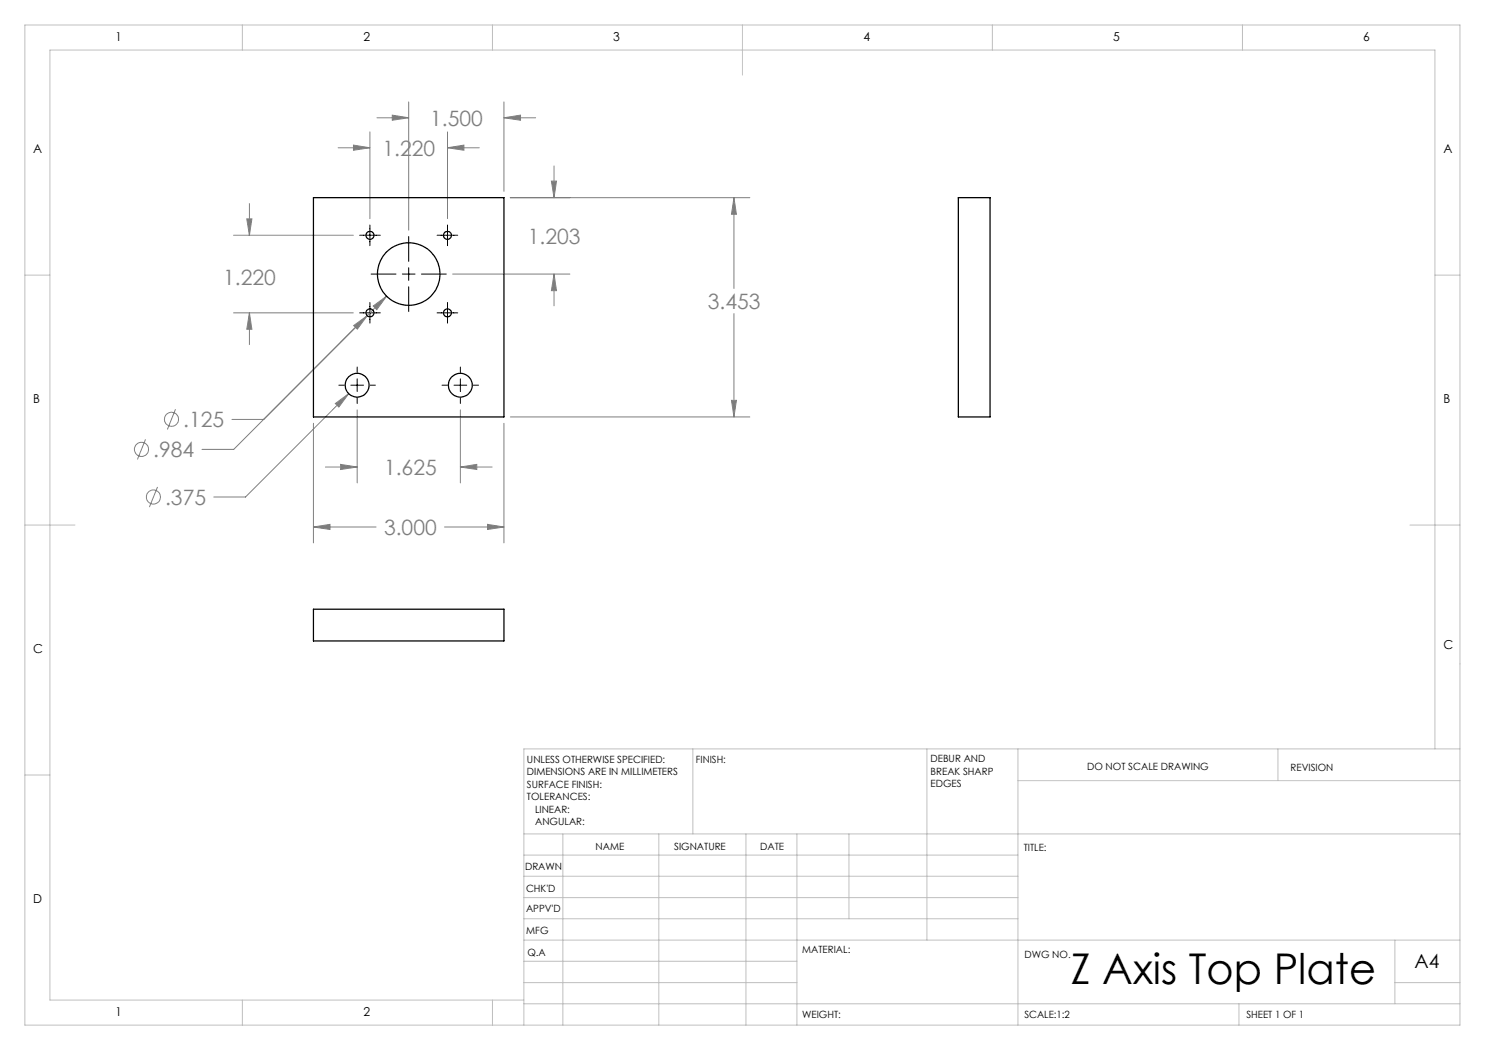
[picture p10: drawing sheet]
<svg xmlns="http://www.w3.org/2000/svg" width="297mm" height="210mm" viewBox="0 0 297 210" stroke-linecap="round" stroke-linejoin="round" font-family="sans-serif">
<g fill="none" stroke="#808080" stroke-width=".2">
<path d="M67.6 29.6h6.4M70.7 29l3.3 .6-3.3 .4zM74 26.4v17.3M75.4 23.6h6.3M78.5 23l3.2 .6-3.2 .5zM81.7 20.4v25.6M89.5 29.6l3.3-.6v1zM89.5 26.4v17.3M89.5 29.6h6.3M100.8 23.6l3.3-.6v1.1zM100.8 20.4v17.9M100.8 23.6h6.3"/>
<path d="M102.1 39.5h47.9M110.3 36.2h1l-.5 3.3zM110.8 33.2v6.3M146.8 39.5l.5 3.4h-1zM146.8 39.5v18.2M46.7 47.1h24M49.4 43.8h1l-.5 3.3zM49.9 40.7v6.4M77.3 59.2l-30.6 30.7h-6.3M90.5 54.8h23.5M110.8 54.8l.5 3.3h-1zM110.8 54.8v6.4"/>
<path d="M46.7 62.6h24M49.9 62.6l.5 3.3h-1zM49.9 62.6v6.3M69.7 78.7l-20.6 20.7h-6.3M70.7 65.1l2.7-2-1.9 2.7zM74.6 61.2l2.7-2-1.9 2.7zM146.8 62.7v20.7M29.1 87.9l-1.6 4M31.5 97.4l-1.6 4M35.1 81.8l-1.6 4.1M46.4 83.9h6.3M62.7 84.7v23.9"/>
<path d="M65.1 93.4h6.3M67.1 80.7l2.6-2-1.9 2.7zM68.1 92.9l3.3 .5-3.3 .5zM71.4 82v14.6M92.1 93.4l3.3-.5v1zM92.1 82v14.6M92.1 93.4h6.3M100.8 84.7v23.9M102.1 83.4h47.9M146.3 80.1h1l-.5 3.3zM62.7 105.4l3.3-.5v1zM62.7 105.4h12.5"/>
<path d="M88.9 105.4h11.9M97.5 104.9l3.3 .5-3.3 .5z"/>
<circle cx="28.3" cy="89.9" r="1.42"/>
<circle cx="30.7" cy="99.4" r="1.41"/>
<circle cx="34.3" cy="83.9" r="1.4"/>
</g>
<g fill="none" stroke="#000" stroke-width=".2">
<path d="M71.9 47.1h4.2M74 45v4.1M74.2 54.8h5M80.5 54.8h2.5M81.7 47.3v5M81.7 53.5v2.6M81.7 57.4v4.9M84.3 54.8h5M87.4 47.1h4.1M89.5 45v4.1M67.8 77h1.1M70.2 77h2.5"/>
<path d="M71.4 73.4v1.1M71.4 75.8v2.5M71.4 79.6v1.1M71.9 62.6h4.2M74 77h1.1M74 60.5v4.1M87.4 62.6h4.1M88.4 77h1.1M89.5 60.5v4.1M90.8 77h2.5M92.1 73.4v1.1M92.1 75.8v2.5"/>
<path d="M92.1 79.6v1.1M94.6 77h1.1"/>
</g>
<g fill="none" stroke="#c0c0c0" stroke-width=".2">
<path d="M5 5h287v200h-287zM48.5 5v5M98.5 5v5M148.5 5v10M198.5 5v5M248.5 5v5M5 55h5M287 55h5M5 105h10M282 105h10M5 155h5M138.6 149.8v17"/>
<path d="M185.4 149.8v38.2M203.6 149.8v55.2M203.6 156.1h88.4M255.6 149.8v6.3M287 149.8v-139.8h-277v190h94.8M292 149.8h-187.2v55.2M104.8 166.8h187.2M104.8 179.5h98.8M104.8 175.3h98.8M104.8 171h98.8M112.6 166.8v38.2M131.8 166.8v38.2"/>
<path d="M149.2 166.8v38.2M159.4 166.8v38.2M169.8 166.8v17M104.8 183.8h98.8M104.8 196.5h54.6M104.8 192.3h54.6M104.8 188h187.2M279 196.5h13M279 188v12.8M48.5 200v5M98.5 200v5M104.8 200.8h187.2"/>
<path d="M247.8 200.8v4.2"/>
</g>
<path d="M146.8 39.5l.5 3.4h-1zM146.3 80.1h1l-.5 3.3zM97.5 104.9l3.3 .5-3.3 .5zM62.7 105.4l3.3-.5v1zM68.1 92.9l3.3 .5-3.3 .5zM92.1 93.4l3.3-.5v1zM67.1 80.7l.7 .7 1.9-2.7zM74.6 61.2l.8 .7 1.9-2.7zM70.7 65.1l.8 .7 1.9-2.7zM49.4 43.8h1l-.5 3.3zM49.9 62.6l.5 3.3h-1zM70.7 29l3.3 .6-3.3 .4zM89.5 29.6l3.3-.6v1zM78.5 23l3.2 .6-3.2 .5zM100.8 23.6l3.3-.6v1.1zM110.8 54.8l.5 3.3h-1zM110.3 36.2h1l-.5 3.3z" fill="#808080"/>
<g fill="none" stroke="#000" stroke-width=".25">
<path d="M62.7 39.5h38.1v43.9h-38.1zM191.7 39.5h6.3v43.9h-6.3zM62.7 121.8h38.1v6.4h-38.1z"/>
<circle cx="74" cy="47.1" r=".8"/>
<circle cx="81.8" cy="54.8" r="6.3"/>
<circle cx="89.5" cy="47.1" r=".8"/>
<circle cx="71.4" cy="77.1" r="2.38"/>
<circle cx="74" cy="62.6" r=".8"/>
<circle cx="89.5" cy="62.6" r=".8"/>
<circle cx="92.1" cy="77.1" r="2.38"/>
</g>
<text font-size="8.5" x="214.2" y="196.7">Z Axis Top Plate</text>
<g font-size="4.2" fill="#808080">
<text x="86" y="25.1">1.500</text>
<text x="76.5" y="31.1">1.220</text>
<text x="105.6" y="48.8">1.203</text>
<text x="44.6" y="56.9">1.220</text>
<text x="141.6" y="61.8">3.453</text>
<text x="36.6" y="85.4">.125</text>
<text x="30.6" y="91.5">.984</text>
<text x="76.8" y="95">1.625</text>
<text x="33" y="101">.375</text>
<text x="76.8" y="107">3.000</text>
</g>
<text font-size="3.9" x="282.9" y="193.6">A4</text>
<g font-size="2.5">
<text x="23.1" y="8.2">1</text>
<text x="72.7" y="8.2">2</text>
<text x="122.7" y="8.2">3</text>
<text x="172.7" y="8.2">4</text>
<text x="222.7" y="8.2">5</text>
<text x="272.7" y="8.2">6</text>
<text x="6.7" y="30.7">A</text>
<text x="288.7" y="30.7">A</text>
<text x="6.7" y="80.7">B</text>
<text x="288.7" y="80.7">B</text>
<text x="6.7" y="130.7">C</text>
<text x="288.7" y="129.7">C</text>
<text x="6.7" y="180.7">D</text>
<text x="23.1" y="203.2">1</text>
<text x="72.7" y="203.2">2</text>
</g>
<g font-size="2">
<text x="105.4" y="152.6">UNLESS OTHERWISE SPECIFIED:</text>
<text x="105.4" y="155.1">DIMENSIONS ARE IN MILLIMETERS</text>
<text x="139.2" y="152.6">FINISH:</text>
<text x="186.1" y="152.5">DEBUR AND</text>
<text x="186.1" y="155">BREAK SHARP</text>
<text x="217.4" y="154">DO NOT SCALE DRAWING</text>
<text x="258.1" y="154.2">REVISION</text>
<text x="105.4" y="157.6">SURFACE FINISH:</text>
<text x="105.4" y="160.1">TOLERANCES:</text>
<text x="186.1" y="157.5">EDGES</text>
<text x="107" y="162.6">LINEAR:</text>
<text x="107" y="165.1">ANGULAR:</text>
<text x="119.1" y="170">NAME</text>
<text x="134.8" y="169.9">SIGNATURE</text>
<text x="152" y="169.9">DATE</text>
<text x="204.8" y="170.2">TITLE:</text>
<text x="105" y="174.1">DRAWN</text>
<text x="105.2" y="178.3">CHK'D</text>
<text x="105.2" y="182.4">APPV'D</text>
<text x="105.3" y="186.8">MFG</text>
<text x="105.5" y="191.1">Q.A</text>
<text x="160.5" y="190.5">MATERIAL:</text>
<text x="204.9" y="191.6">DWG NO.</text>
<text x="160.4" y="203.5">WEIGHT:</text>
<text x="204.9" y="203.6">SCALE:1:2</text>
<text x="249.3" y="203.6">SHEET 1 OF 1</text>
</g>
</svg>
